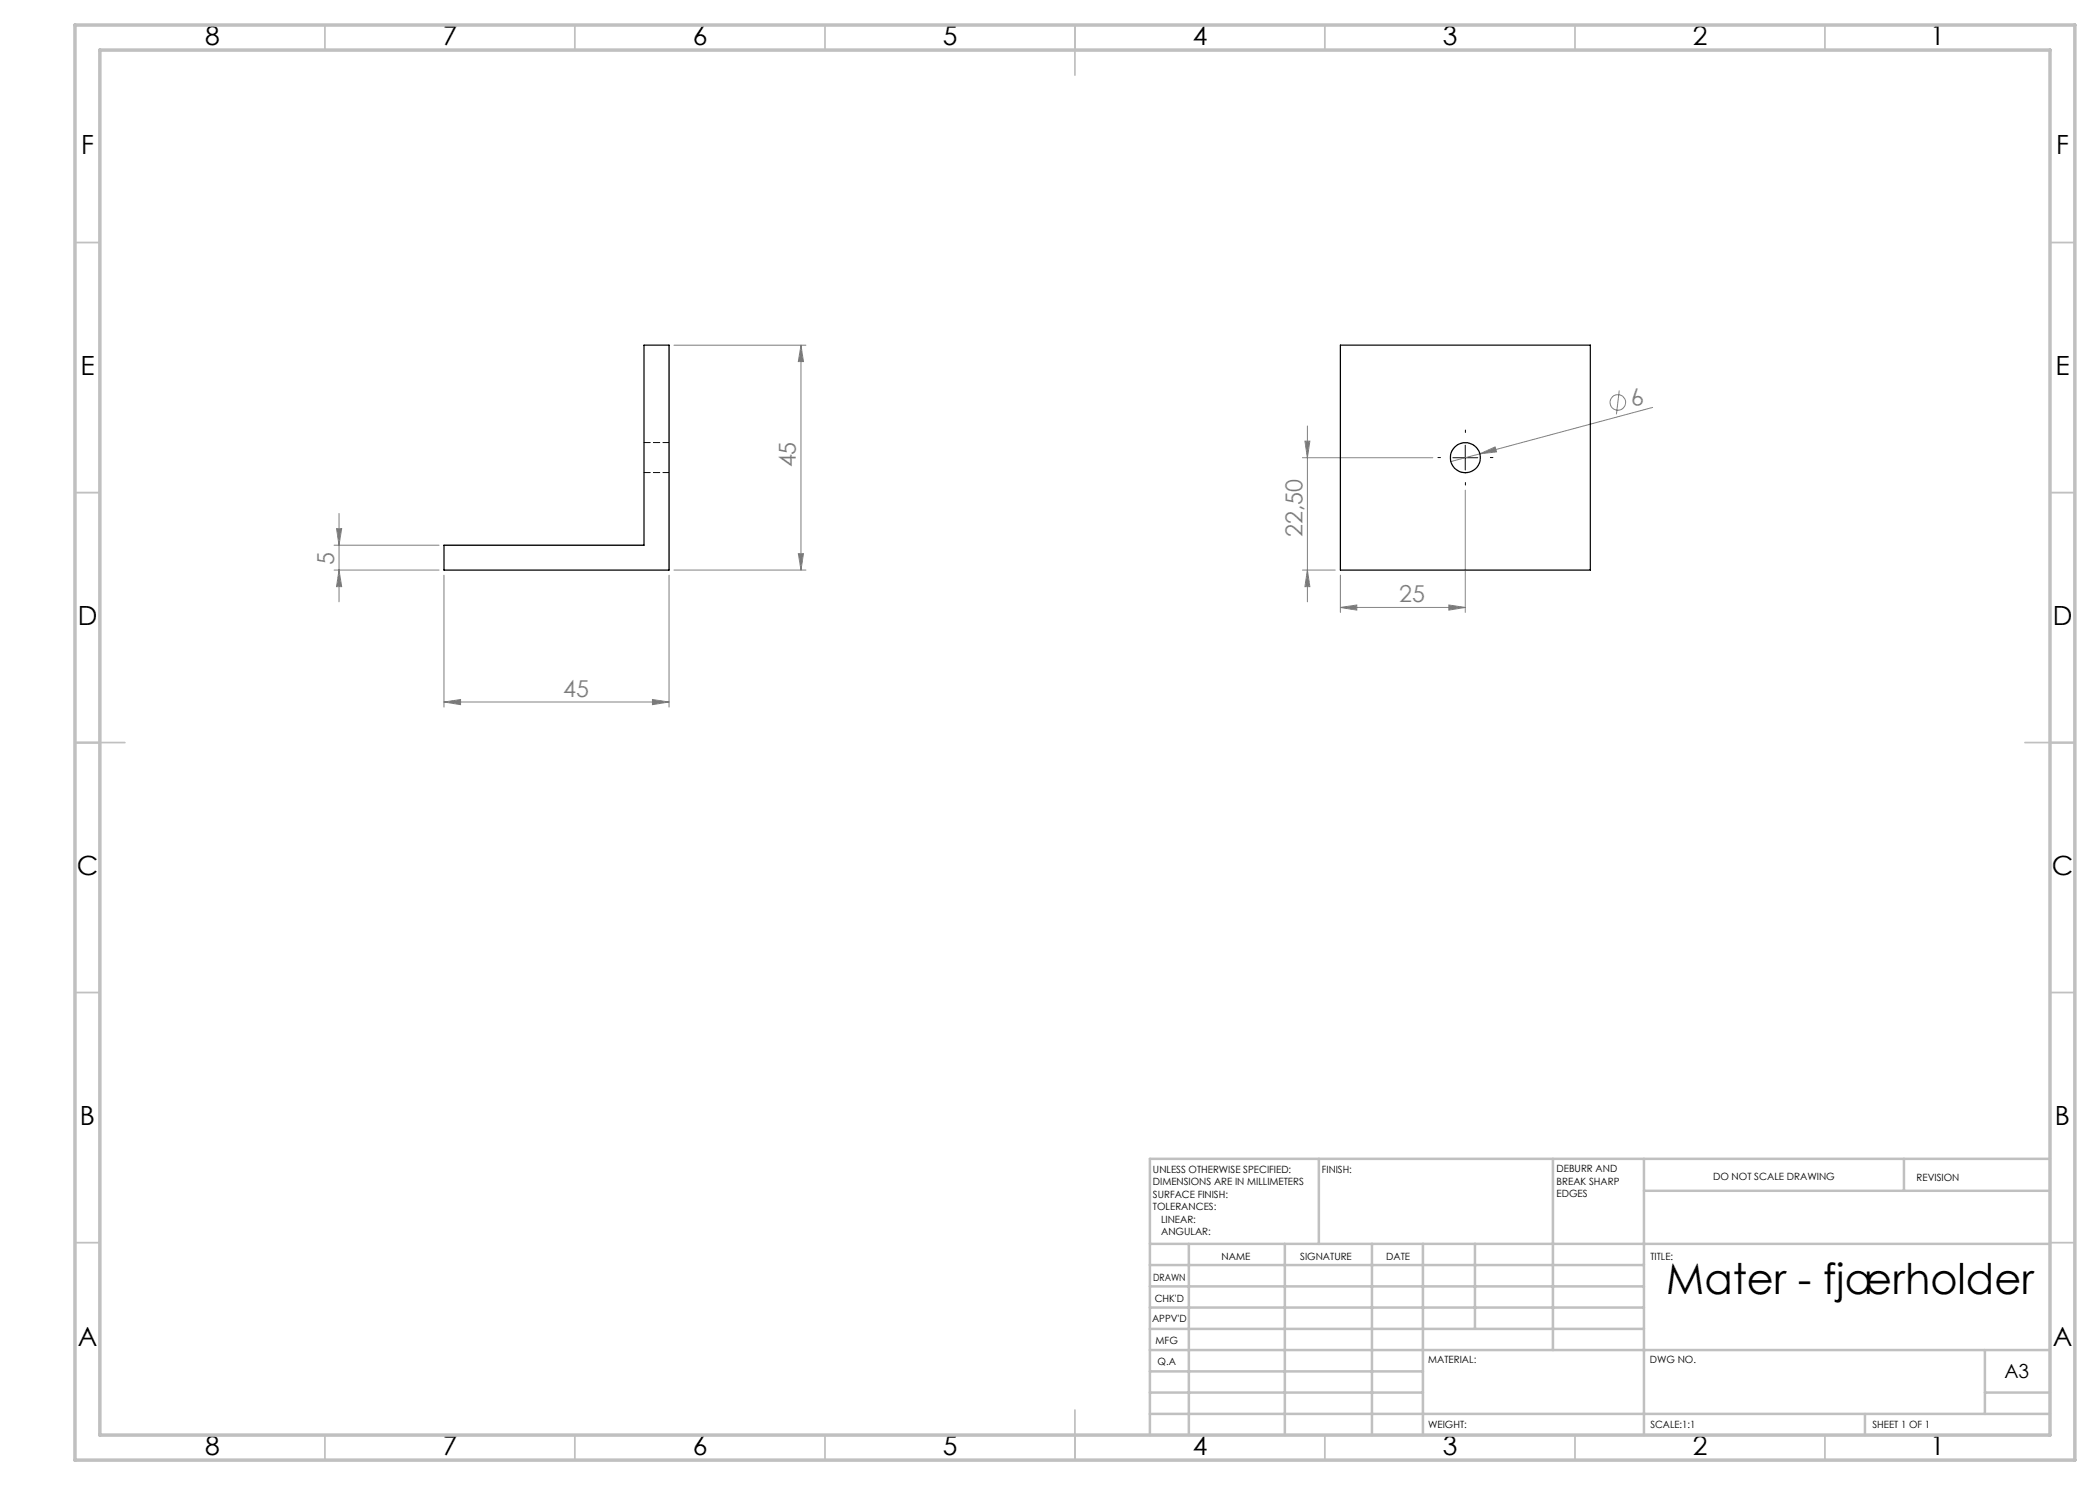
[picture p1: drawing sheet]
<svg xmlns="http://www.w3.org/2000/svg" width="420mm" height="297mm" viewBox="0 0 420 297" stroke-linecap="round" stroke-linejoin="round" font-family="sans-serif">
<g fill="none" stroke="#808080" stroke-width=".2">
<path d="M134.8 69h26.4M160.2 69l.5 3.3h-1zM160.2 69v45M323.8 78.1l-.5 4.8M260.5 91.5h26.1M261 88.2h1l-.5 3.3zM261.5 85.2v35.2M293.1 98v24.5M296 90.8l3-1.4 .3 1zM330.5 81.5l-40.3 10.8M66.8 114h21M66.8 109h21"/>
<path d="M67.3 105.7h1l-.5 3.3zM67.8 102.7v17.7M67.8 114l.5 3.3h-1zM88.8 115v26.4M133.8 115v26.4M134.8 114h26.4M159.7 110.7h1l-.5 3.3zM260.5 114h6.6M261.5 114l.5 3.3h-1zM268.1 115v7.5M130.5 139.9l3.3 .5-3.3 .5zM268.1 121.5l3.3-.5v1z"/>
<path d="M268.1 121.5h25M289.8 121l3.3 .5-3.3 .5zM88.8 140.4l3.3-.5v1zM88.8 140.4h45"/>
<circle cx="323.6" cy="80.5" r="1.56"/>
</g>
<path d="M288.1 91.5h-.5M293.1 86.5v-.5M293.1 96.5v.5M298.1 91.5h.5" fill="none" stroke="#000" stroke-width=".2" stroke-dasharray="15.2 1.3 1.3 1.3"/>
<path d="M290.6 91.5h5M293.1 89v5" fill="none" stroke="#000" stroke-width=".2"/>
<g fill="none" stroke="#c0c0c0" stroke-width=".35">
<path d="M65 5v5M115 5v5M165 5v5M215 5v10M265 5v5M315 5v5M365 5v5M15 48.5h5M410 48.5h5M15 98.5h5M410 98.5h5M15 148.5h10"/>
<path d="M405 148.5h10M15 198.5h5M410 198.5h5M15 248.5h5M410 248.5h5M65 287v5M115 287v5M165 287v5M215 282v10M265 287v5M315 287v5M365 287v5"/>
</g>
<g fill="none" stroke="#c0c0c0" stroke-width=".5">
<path d="M263.8 231.8v17M310.6 231.8v38.2M328.8 231.8v55.2M328.8 238.2h81.2M380.8 231.8v6.4M410 231.8h-180v55.2M230 248.8h180M230 257.3h98.8M230 253h98.8M237.8 248.8v38.2M257 248.8v38.2M274.4 248.8v38.2"/>
<path d="M284.6 248.8v38.2M295 248.8v17M230 265.8h98.8M230 261.5h98.8M230 278.5h54.6M230 274.3h54.6M230 270h180M397 278.5h13M397 270v12.8M230 282.8h180M373 282.8v4.2"/>
</g>
<path d="M15 5h400v287h-400zM20 10h390v277h-390z" fill="none" stroke="#c0c0c0" stroke-width=".7"/>
<g fill="#808080">
<path d="M296 90.8l3-1.4 .3 1z"/>
<path d="M289.8 121l3.3 .5-3.3 .5zM268.1 121.5l3.3-.5v1z"/>
<path d="M88.8 140.4l3.3-.5v1zM130.5 139.9l3.3 .5-3.3 .5z"/>
<path d="M159.7 110.7h1l-.5 3.3zM160.2 69l.5 3.3h-1z"/>
<path d="M67.3 105.7h1l-.5 3.3zM67.8 114l.5 3.3h-1zM261 88.2h1l-.5 3.3zM261.5 114l.5 3.3h-1z"/>
</g>
<g fill="none" stroke="#000" stroke-width=".25">
<path d="M268.1 69h50v45h-50zM88.8 109h40v-40h5v45h-45z"/>
<circle cx="293.1" cy="91.5" r="3"/>
</g>
<path d="M128.8 94.5h5M133.8 88.5h-5" fill="none" stroke="#000" stroke-width=".2" stroke-dasharray="1.3 .6"/>
<text font-size="8.5" x="333.2" y="258.8">Mater - fjærholder</text>
<g font-size="5.3">
<text x="41" y="9">8</text>
<text x="88.5" y="9">7</text>
<text x="138.5" y="9">6</text>
<text x="188.5" y="9">5</text>
<text x="238.5" y="9">4</text>
<text x="288.5" y="9">3</text>
<text x="338.5" y="9">2</text>
<text x="386" y="9">1</text>
<text x="16.2" y="30.7">F</text>
<text x="411.2" y="30.7">F</text>
<text x="16.1" y="75">E</text>
<text x="411.1" y="75">E</text>
<text x="15.5" y="125">D</text>
<text x="410.5" y="125">D</text>
<text x="15.4" y="175">C</text>
<text x="410.4" y="175">C</text>
<text x="16" y="225">B</text>
<text x="411" y="225">B</text>
<text x="15.5" y="269.2">A</text>
<text x="410.5" y="269.2">A</text>
<text x="41" y="291">8</text>
<text x="88.5" y="291">7</text>
<text x="138.5" y="291">6</text>
<text x="188.5" y="291">5</text>
<text x="238.5" y="291">4</text>
<text x="288.5" y="291">3</text>
<text x="338.5" y="291">2</text>
<text x="386" y="291">1</text>
</g>
<g font-size="4.7" fill="#808080">
<text x="326.5" y="81.5" transform="rotate(-15 326.5 81.5)">6</text>
<text x="159.2" y="93.5" transform="rotate(-90 159.2 93.5)">45</text>
<text x="260.5" y="107.4" transform="rotate(-90 260.5 107.4)">22,50</text>
<text x="66.8" y="112.9" transform="rotate(-90 66.8 112.9)">5</text>
<text x="279.8" y="120.5">25</text>
<text x="112.6" y="139.4">45</text>
</g>
<text font-size="3.9" x="400.9" y="275.5">A3</text>
<g font-size="2">
<text x="230.6" y="234.6">UNLESS OTHERWISE SPECIFIED:</text>
<text x="230.6" y="237.1">DIMENSIONS ARE IN MILLIMETERS</text>
<text x="230.6" y="239.6">SURFACE FINISH:</text>
<text x="264.4" y="234.6">FINISH:</text>
<text x="311.3" y="234.5">DEBURR AND</text>
<text x="311.3" y="237">BREAK SHARP</text>
<text x="311.3" y="239.5">EDGES</text>
<text x="342.6" y="236">DO NOT SCALE DRAWING</text>
<text x="383.3" y="236.2">REVISION</text>
<text x="230.6" y="242.1">TOLERANCES:</text>
<text x="232.2" y="244.6">LINEAR:</text>
<text x="232.2" y="247.1">ANGULAR:</text>
<text x="244.3" y="252">NAME</text>
<text x="260" y="251.9">SIGNATURE</text>
<text x="277.2" y="251.9">DATE</text>
<text x="330.1" y="251.9">TITLE:</text>
<text x="230.6" y="256.1">DRAWN</text>
<text x="230.9" y="260.3">CHK'D</text>
<text x="230.4" y="264.4">APPV'D</text>
<text x="231.1" y="268.8">MFG</text>
<text x="231.5" y="273">Q.A</text>
<text x="285.6" y="272.5">MATERIAL:</text>
<text x="330" y="272.5">DWG NO.</text>
<text x="285.6" y="285.5">WEIGHT:</text>
<text x="330.1" y="285.6">SCALE:1:1</text>
<text x="374.5" y="285.6">SHEET 1 OF 1</text>
</g>
</svg>
